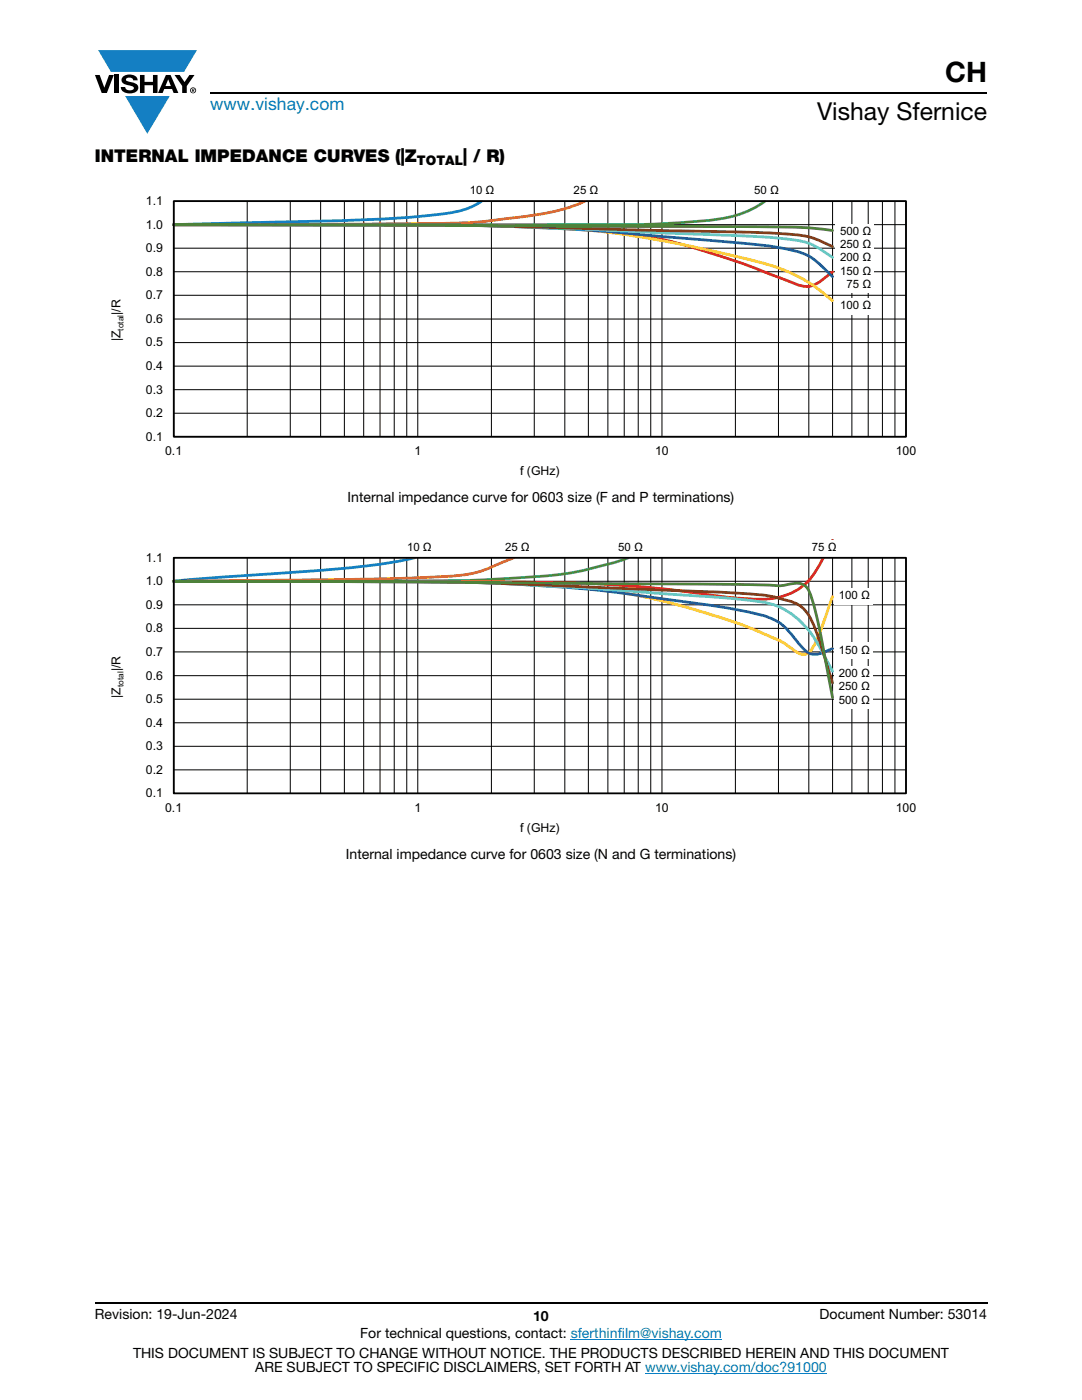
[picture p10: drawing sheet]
<svg xmlns="http://www.w3.org/2000/svg" width="216mm" height="279mm" viewBox="0 0 216 279" stroke-linecap="round" stroke-linejoin="round" font-family="sans-serif">
<g fill="#147fc3">
<path d="M19.6 10h19.7l-2.6 4.3h-1.1h-13.5z"/>
<path d="M25 19.2h8.9l-4.5 7.5z"/>
</g>
<g fill="#000">
<path d="M18.9 15h1l.9 2.5 1-2.5h.9l-1.4 3.6h-1zM22.9 15h.9v3.6h-.9zM24.6 15.3a2.1 2.1 0 0 1 2.8 .3l.1 .4h-.9a.79 .79 0 0 0-.7-.5 .79 .79 0 0 0-.8 .4l.3 .3 1 .2a1.08 1.08 0 0 1 1.2 1 1.08 1.08 0 0 1-1.1 1.2 1.73 1.73 0 0 1-2.4-1.2h.9a.96 .96 0 0 0 .8 .6 .96 .96 0 0 0 .9-.4 1.31 1.31 0 0 0-1.2-.6 1.03 1.03 0 0 1-1.1-.6 1.03 1.03 0 0 1 .2-1.1zM27.9 15h.9v1.3h1.7v-1.3h.9v3.6h-.9v-1.6h-1.7v1.6h-.9zM34.8 15h1.1l.9 1.4 1-1.4h1l-1.5 2.2v1.4h-.9v-1.4z"/>
<path d="M33.6 15.9l.5 1.3h-1.1zM33.1 15l-1.6 3.6h1l.3-.8h1.5l.3 .8h1l-1.6-3.6z"/>
<path d="M38.4 17.8h.2v.2h-.2zM38.3 17.7v.7h.1v-.3l.4 .3-.2-.3 .2-.2-.1-.2z"/>
<path d="M38.1 18a.46 .46 0 0 1 .9 0 .46 .46 0 0 1-.9 0zM37.9 18a.6 .6 0 0 0 1.2 0 .6 .6 0 0 0-1.2 0z"/>
</g>
<path d="M42 18.6h155M18.9 260h178.1" fill="none" stroke="#000" stroke-width=".36"/>
<path d="M113.9 267.3h30.1M128.7 274h36.3" fill="none" stroke="#067ec4" stroke-width=".2"/>
<g fill="none" stroke="#000" stroke-width=".2">
<path d="M34.7 40.1h146.1v47.1h-146.1zM34.7 58.9h146.1M34.7 54.2h146.1M34.7 49.5h146.1M34.7 44.8h146.1M49.3 40.1v47.1M57.9 40.1v47.1M64 40.1v47.1M68.7 40.1v47.1M72.6 40.1v47.1M75.8 40.1v47.1M78.7 40.1v47.1"/>
<path d="M81.2 40.1v47.1M83.4 40.1v47.1M98.1 40.1v47.1M106.6 40.1v47.1M112.7 40.1v47.1M117.4 40.1v47.1M121.3 40.1v47.1M124.6 40.1v47.1M127.4 40.1v47.1M129.8 40.1v47.1M132.1 40.1v47.1M146.7 40.1v47.1"/>
<path d="M155.3 40.1v47.1M161.4 40.1v47.1M166.1 40.1v47.1M170 40.1v47.1M173.2 40.1v47.1M176.1 40.1v47.1M178.6 40.1v47.1M34.7 77.8h146.1M34.7 73.1h146.1M34.7 68.4h146.1M34.7 63.7h146.1M34.7 82.5h146.1"/>
</g>
<path d="M96.1 40.1a16.7 16.7 0 0 1-8.5 2.7 343.3 343.3 0 0 1-32.8 1.5l-20.1 .5" fill="none" stroke="#147fc3" stroke-width=".55"/>
<path d="M116.7 40.1a45.5 45.5 0 0 1-14.9 3.5l-2.6 .3a118.5 118.5 0 0 1-17.4 .8l-47.1 .1" fill="none" stroke="#f16b22" stroke-width=".55"/>
<path d="M152.6 40.1a21.3 21.3 0 0 1-11.5 3.9 211.8 211.8 0 0 1-24.9 .8h-81.5" fill="none" stroke="#48b74e" stroke-width=".55"/>
<path d="M34.7 44.8l62.4 .2a225.6 225.6 0 0 1 30.3 1.9 137.5 137.5 0 0 1 24.2 7l7 2.7a4.7 4.7 0 0 0 5.5-.8l2-1.5" fill="none" stroke="#ee1f23" stroke-width=".55"/>
<path d="M34.7 44.8l62.4 .2a224 224 0 0 1 30.3 2.2 257.4 257.4 0 0 1 27.1 6 31.2 31.2 0 0 1 11.6 6.8" fill="none" stroke="#fec80b" stroke-width=".55"/>
<path d="M34.7 44.8l53.5 .1 15.2 .4a493.4 493.4 0 0 1 33.8 2.3l2.6 .2a137 137 0 0 1 18.8 2.3 12.4 12.4 0 0 1 6.7 4.3l.8 .8" fill="none" stroke="#2b5597" stroke-width=".55"/>
<path d="M34.7 44.8l60.4 .2 15.6 .5 30.4 1.3a137.7 137.7 0 0 1 18.9 1.4 18 18 0 0 1 6.1 3.2" fill="none" stroke="#5dc7d2" stroke-width=".55"/>
<path d="M34.7 44.8l57.3 .2 52.7 1.2a137.2 137.2 0 0 1 16 .9 23.8 23.8 0 0 1 5.4 2.1" fill="none" stroke="#823d1b" stroke-width=".55"/>
<path d="M34.7 44.8l116.4 .4a96.7 96.7 0 0 1 15 .8" fill="none" stroke="#4e823b" stroke-width=".55"/>
<g fill="#fff">
<path d="M113.6 36.5h6.5v3.4h-6.5z"/>
<path d="M92.9 36.5h6.4v3.4h-6.4z"/>
<path d="M166.7 44.8h7.7v13.6h-7.7z"/>
<path d="M149.7 36.5h6.4v3.4h-6.4z"/>
<path d="M166.7 59.5h7.7v3.3h-7.7z"/>
</g>
<path d="M34.7 40.1h146.1v47.1h-146.1z" fill="none" stroke="#000" stroke-width=".35"/>
<g fill="none" stroke="#000" stroke-width=".2">
<path d="M34.7 111.3h146.1v47h-146.1zM34.7 116h146.1M49.3 111.3v47M57.9 111.3v47M64 111.3v47M68.7 111.3v47M72.6 111.3v47M75.8 111.3v47M78.7 111.3v47M81.2 111.3v47M83.4 111.3v47M98.1 111.3v47"/>
<path d="M106.6 111.3v47M112.7 111.3v47M117.4 111.3v47M121.3 111.3v47M124.6 111.3v47M127.4 111.3v47M129.8 111.3v47M132.1 111.3v47M146.7 111.3v47M155.3 111.3v47M161.4 111.3v47M166.1 111.3v47"/>
<path d="M170 111.3v47M173.2 111.3v47M176.1 111.3v47M178.6 111.3v47M34.7 139.5h146.1M34.7 134.8h146.1M34.7 130.1h146.1M34.7 125.4h146.1M34.7 120.7h146.1M34.7 153.6h146.1M34.7 148.9h146.1M34.7 144.2h146.1"/>
</g>
<path d="M82.7 111.3a166.8 166.8 0 0 1-25.8 3l-22.2 1.7" fill="none" stroke="#147fc3" stroke-width=".55"/>
<path d="M102.5 111.3l-2.6 1.1a24.3 24.3 0 0 1-11.7 2.7 1656.2 1656.2 0 0 1-53.5 .9" fill="none" stroke="#f16b22" stroke-width=".55"/>
<path d="M125.4 111.3a71.3 71.3 0 0 1-23.4 4.1 462.8 462.8 0 0 1-32.3 .6h-35" fill="none" stroke="#48b74e" stroke-width=".55"/>
<path d="M166.1 107.8l-.6 1.2a35.2 35.2 0 0 1-4.1 6.8 13.4 13.4 0 0 1-11.3 3.8l-4.4-.4a273.5 273.5 0 0 0-45.1-3.1l-65.9-.1" fill="none" stroke="#ee1f23" stroke-width=".55"/>
<path d="M34.7 116l61.4 .2a237 237 0 0 1 26.6 1.8 137.9 137.9 0 0 1 30.4 8.8 17.9 17.9 0 0 1 5.8 3.3 1.96 1.96 0 0 0 3-.4 48.3 48.3 0 0 0 4-10l.2-.7" fill="none" stroke="#fec80b" stroke-width=".55"/>
<path d="M34.7 116l47.1 .1a337.2 337.2 0 0 1 55.4 4.1l9.5 1.4a25.3 25.3 0 0 1 8.6 2.5 19.9 19.9 0 0 1 4.5 4.8 3.5 3.5 0 0 0 5 1.1l1.3-.5" fill="none" stroke="#2b5597" stroke-width=".55"/>
<path d="M34.7 116l59.4 .2 18 .9 20 1.4a221 221 0 0 1 20.8 1.8 16.4 16.4 0 0 1 10.7 8.9l2.5 4.8" fill="none" stroke="#5dc7d2" stroke-width=".55"/>
<path d="M34.7 116l57.3 .2 42.6 1.7a217.4 217.4 0 0 1 19.1 1.1 24.6 24.6 0 0 1 5.9 1.8 9.7 9.7 0 0 1 3.2 5l3.3 10.5" fill="none" stroke="#823d1b" stroke-width=".55"/>
<path d="M34.7 116l52 .1 58 .5 9.8 .2a8.5 8.5 0 0 0 3.7-.3 2.81 2.81 0 0 1 3.6 2.3 175 175 0 0 1 4.1 19.6l.2 .8" fill="none" stroke="#4e823b" stroke-width=".55"/>
<g fill="#fff">
<path d="M99.9 107.7h6.5v3.4h-6.5z"/>
<path d="M80.4 107.7h6.4v3.4h-6.4z"/>
<path d="M166.4 133h7.8v8.5h-7.8z"/>
<path d="M122.5 107.7h6.5v3.4h-6.5z"/>
<path d="M166.4 128.2h7.8v3.4h-7.8z"/>
<path d="M161.1 107.7h6.4v3.4h-6.4z"/>
<path d="M166.4 117.3h7.8v3.3h-7.8z"/>
</g>
<path d="M34.7 111.3h146.1v47h-146.1z" fill="none" stroke="#000" stroke-width=".35"/>
<text font-size="5.6" x="188.6" y="16.4">CH</text>
<text font-size="4.9" x="163" y="24">Vishay Sfernice</text>
<text font-size="3.5" fill="#067ec4" x="42" y="21.9">www.vishay.com</text>
<g font-size="3.5">
<text x="18.9" y="32.3">INTERNAL IMPEDANCE CURVES (|Z</text>
<text x="92.4" y="32.3">| / R)</text>
</g>
<g font-size="2.8">
<text x="69.4" y="100.2">Internal impedance curve for 0603 size (F and P terminations)</text>
<text x="69" y="171.4">Internal impedance curve for 0603 size (N and G terminations)</text>
<text x="18.9" y="263.3">Revision: 19-Jun-2024</text>
<text x="106.4" y="263.6">10</text>
<text x="163.6" y="263.3">Document Number: 53014</text>
<text x="71.9" y="267.1">For technical questions, contact: sferthinfilm@vishay.com</text>
<text x="26.5" y="271">THIS DOCUMENT IS SUBJECT TO CHANGE WITHOUT NOTICE. THE PRODUCTS DESCRIBED HEREIN AND THIS DOCUMENT</text>
<text x="50.9" y="273.8">ARE SUBJECT TO SPECIFIC DISCLAIMERS, SET FORTH AT www.vishay.com/doc?91000</text>
</g>
<text font-size="2.6" x="83.2" y="33">TOTAL</text>
<g font-size="2.5">
<text x="29.1" y="40.9">1.1</text>
<text x="29.1" y="45.6">1.0</text>
<text x="29.1" y="50.3">0.9</text>
<text x="29.1" y="59.7">0.7</text>
<text x="29.1" y="55">0.8</text>
<text x="24" y="62.8" transform="rotate(-90 24 62.8)">|/R</text>
<text x="29.1" y="64.4">0.6</text>
<text x="24" y="68.1" transform="rotate(-90 24 68.1)">|Z</text>
<text x="29.1" y="69.1">0.5</text>
<text x="29.1" y="73.8">0.4</text>
<text x="29.1" y="83.3">0.2</text>
<text x="29.1" y="78.5">0.3</text>
<text x="29.1" y="88">0.1</text>
<text x="33" y="90.9">0.1</text>
<text x="82.7" y="90.9">1</text>
<text x="103.8" y="94.8">f (GHz)</text>
<text x="130.7" y="90.9">10</text>
<text x="178.7" y="90.9">100</text>
<text x="29.1" y="112.1">1.1</text>
<text x="29.1" y="116.8">1.0</text>
<text x="29.1" y="121.5">0.9</text>
<text x="29.1" y="130.9">0.7</text>
<text x="29.1" y="126.2">0.8</text>
<text x="24" y="134" transform="rotate(-90 24 134)">|/R</text>
<text x="29.1" y="135.6">0.6</text>
<text x="24" y="139.2" transform="rotate(-90 24 139.2)">|Z</text>
<text x="29.1" y="140.3">0.5</text>
<text x="29.1" y="149.7">0.3</text>
<text x="29.1" y="145">0.4</text>
<text x="29.1" y="154.4">0.2</text>
<text x="29.1" y="159.1">0.1</text>
<text x="33" y="162.1">0.1</text>
<text x="82.7" y="162.1">1</text>
<text x="103.8" y="166">f (GHz)</text>
<text x="130.7" y="162.1">10</text>
<text x="178.7" y="162.1">100</text>
</g>
<text font-size="2.5" fill="#fff" x="102.7" y="108.8">Axis Title</text>
<g font-size="2.3">
<text x="93.7" y="38.7">10 Ω</text>
<text x="114.5" y="38.7">25 Ω</text>
<text x="150.5" y="38.7">50 Ω</text>
<text x="167.6" y="46.9">500 Ω</text>
<text x="167.6" y="49.5">250 Ω</text>
<text x="167.6" y="52.1">200 Ω</text>
<text x="167.6" y="54.8">150 Ω</text>
<text x="168.9" y="57.4">75 Ω</text>
<text x="167.6" y="61.7">100 Ω</text>
<text x="81.2" y="109.9">10 Ω</text>
<text x="100.8" y="109.9">25 Ω</text>
<text x="123.4" y="109.9">50 Ω</text>
<text x="162" y="109.9">75 Ω</text>
<text x="167.4" y="119.5">100 Ω</text>
<text x="167.4" y="130.4">150 Ω</text>
<text x="167.4" y="135.2">200 Ω</text>
<text x="167.4" y="137.8">250 Ω</text>
<text x="167.4" y="140.4">500 Ω</text>
</g>
<g font-size="1.7">
<text x="24.6" y="66" transform="rotate(-90 24.6 66)">total</text>
<text x="24.6" y="137.2" transform="rotate(-90 24.6 137.2)">total</text>
</g>
</svg>
